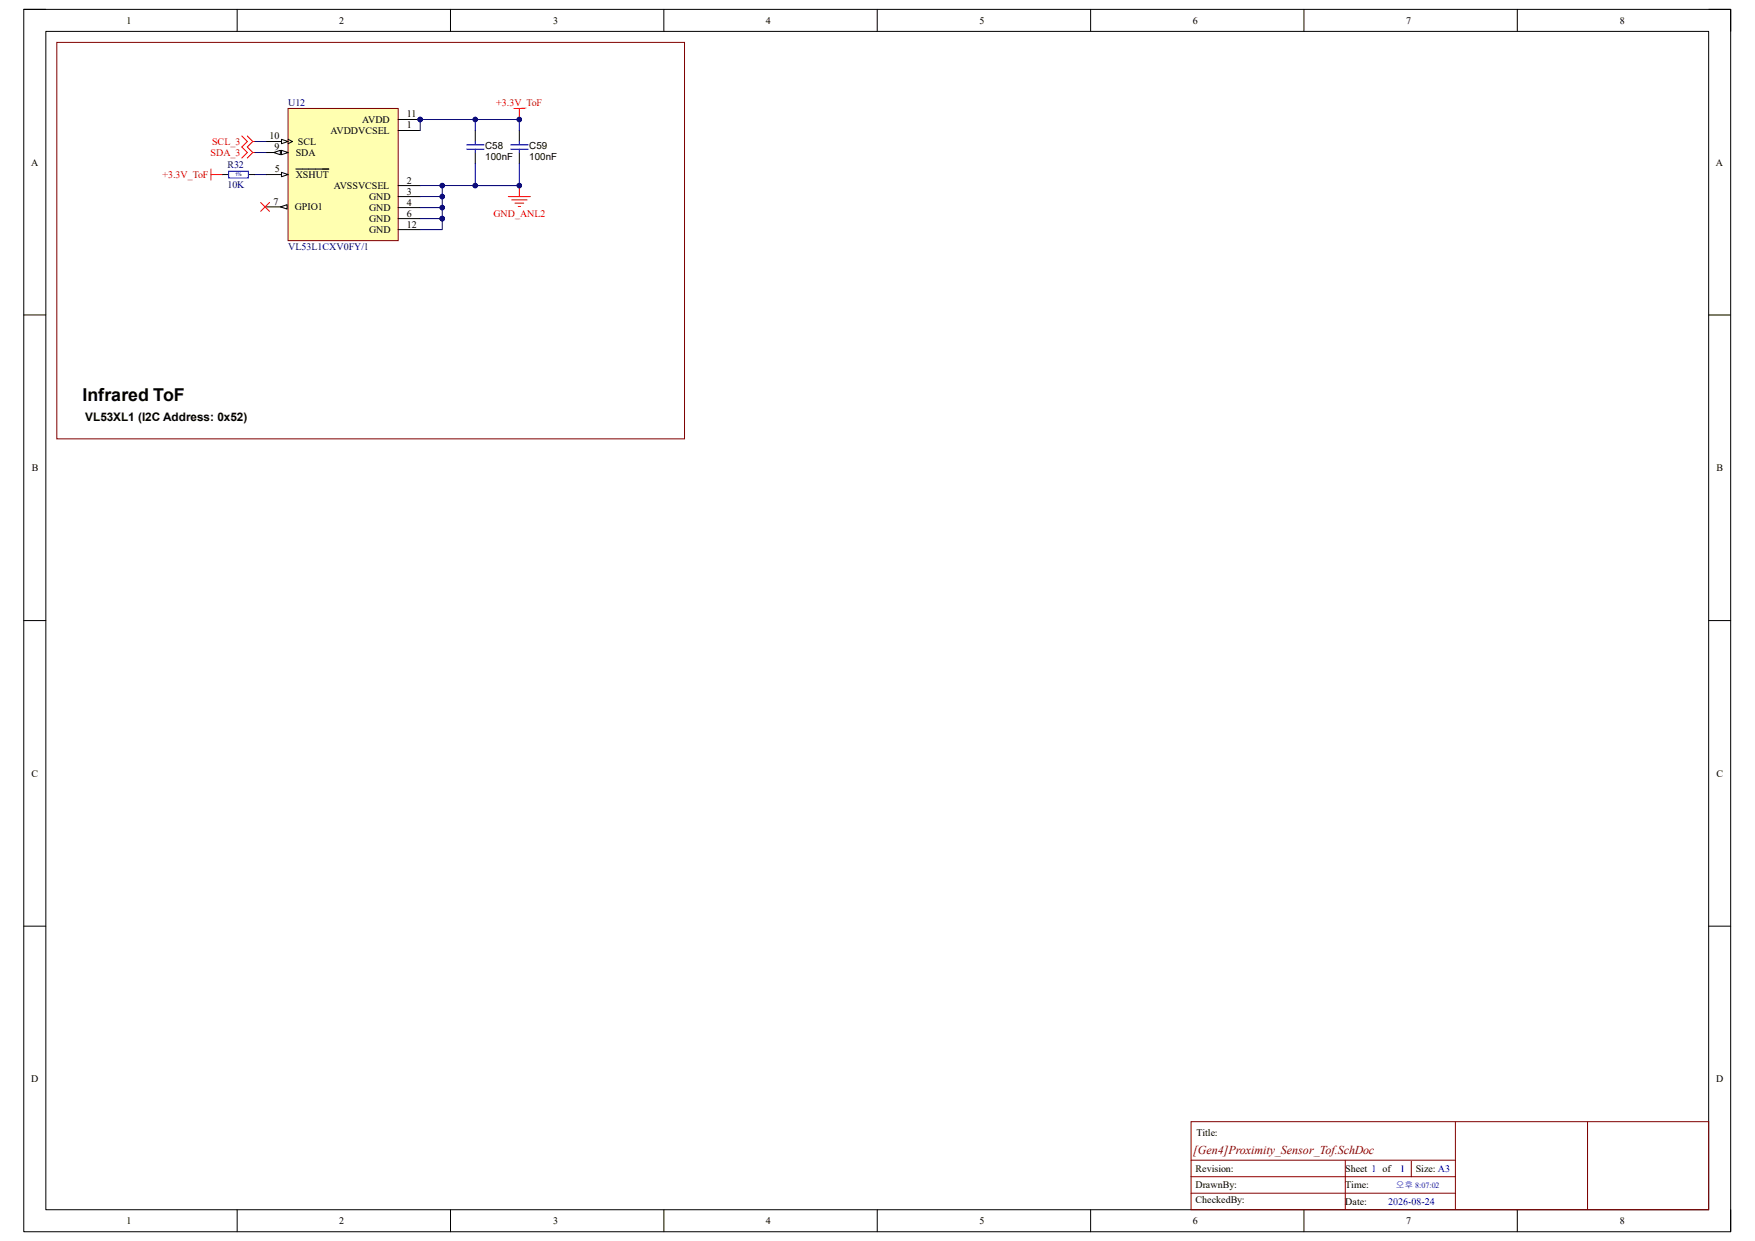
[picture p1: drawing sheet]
<svg xmlns="http://www.w3.org/2000/svg" width="297mm" height="210mm" viewBox="0 0 297 210" stroke-linecap="round" stroke-linejoin="round" font-family="sans-serif">
<path d="M4 1.6h288.9v206.8h-288.9z" fill="none" stroke="#000" stroke-width=".17"/>
<path d="M7.8 5.3h281.4v199.4h-281.4z" fill-rule="evenodd" fill="#fff"/>
<g fill="none" stroke="#000" stroke-width=".17">
<path d="M4 1.6h3.7M7.8 5.3h281.4v199.4h-281.4zM40.1 1.6v3.7M76.2 1.6v3.7M112.3 1.6v3.7M148.5 1.6v3.7M184.6 1.6v3.7M220.7 1.6v3.7M256.8 1.6v3.7M289.2 1.6h3.7v3.7M80.4 22.1v1.8M80.4 25.8v1.9"/>
<path d="M4 53.3h3.7M289.2 53.3h3.7M4 105h3.8M289.2 105h3.7M4 156.7h3.8M289.2 156.7h3.7M40.1 204.7v3.7M76.2 204.7v3.7M112.4 204.7v3.7M148.5 204.7v3.7M184.6 204.7v3.7M220.7 204.7v3.7"/>
<path d="M256.8 204.7v3.7M292.9 204.7v3.7"/>
</g>
<path d="M9.6 7.2h106.2v67.1h-106.2zM201.6 189.8h87.6v14.9h-87.6zM201.6 196.3h44.7M201.6 199.1h44.7M227.7 196.3v8.4M238.8 196.5v2.6M246.3 189.8v14.9M268.7 189.8v14.9M201.6 201.9h44.7" fill="none" stroke="#800000" stroke-width=".17"/>
<path d="M40.9 23l1 .9-1 1 1 .9-1 .9M41.9 23l.9 .9M42.8 23.9l-.9 1 .9 .9M42.8 23.9h.4M42.8 25.8l-.9 .9M42.8 25.8h.4" fill="none" stroke="#f00" stroke-width=".17"/>
<path d="M78.9 25.3h3M78.9 24.5h3M80.4 23.9v.6M80.4 25.3v.5" fill="none" stroke="#00f" stroke-width=".17"/>
<circle cx="71.1" cy="20.2" r=".37" fill="#000080"/>
<circle cx="71.1" cy="20.2" r=".37" fill="none" stroke="#000080" stroke-width=".17"/>
<path d="M48.7 18.4h18.7v22.3h-18.7z" fill-rule="evenodd" fill="#ffffb0"/>
<path d="M48.7 18.4h18.7v22.3h-18.7z" fill="none" stroke="#800000" stroke-width=".17"/>
<path d="M45 23.9h3.7" fill="none" stroke="#000" stroke-width=".17"/>
<path d="M47.6 23.6l1.1 .3-1.1 .4z" fill="#f8fcff"/>
<path d="M45 25.8h3.7M47.6 23.6l1.1 .3-1.1 .4zM48.7 23.6l.8 .3-.8 .4" fill="none" stroke="#000" stroke-width=".17"/>
<path d="M47.6 25.4l1.1 .4-1.1 .4z" fill="#f8fcff"/>
<path d="M47.6 25.4l1.1 .4-1.1 .4z" fill="none" stroke="#000" stroke-width=".17"/>
<path d="M46.3 25.8l1.1-.4v.8z" fill="#f8fcff"/>
<path d="M45 29.5h3.7M46.3 25.8l1.1-.4v.8z" fill="none" stroke="#000" stroke-width=".17"/>
<path d="M47.6 29.2l1.1 .3-1.1 .4z" fill="#f8fcff"/>
<path d="M47.6 29.2l1.1 .3-1.1 .4zM50.1 28.6h5.6M67.4 20.2h3.7" fill="none" stroke="#000" stroke-width=".17"/>
<circle cx="71.1" cy="20.2" r=".37" fill="#000080"/>
<circle cx="71.1" cy="20.2" r=".37" fill="none" stroke="#000080" stroke-width=".17"/>
<path d="M44.9 35h3.7M67.4 22.1h3.7" fill="none" stroke="#000" stroke-width=".17"/>
<path d="M47.5 35l1.1-.4v.8z" fill="#f8fcff"/>
<path d="M47.5 35l1.1-.4v.8zM67.4 31.4h3.7M67.4 33.3h3.7M67.4 35.1h3.7M67.4 37h3.7M67.4 38.9h3.7" fill="none" stroke="#000" stroke-width=".17"/>
<path d="M87 18.4h1.8M87.9 18.4v1.8" fill="none" stroke="#f00" stroke-width=".17"/>
<circle cx="87.9" cy="20.2" r=".37" fill="#000080"/>
<circle cx="87.9" cy="20.2" r=".37" fill="none" stroke="#000080" stroke-width=".17"/>
<path d="M86 33.3h3.8M86.6 33.8h2.6M87.1 34.4h1.5M87.7 34.9h.4M87.9 31.4v1.9" fill="none" stroke="#f00" stroke-width=".17"/>
<circle cx="87.9" cy="31.4" r=".37" fill="#000080"/>
<g fill="none" stroke="#000080" stroke-width=".17">
<path d="M80.4 20.2v1.9"/>
<circle cx="87.9" cy="31.4" r=".37"/>
</g>
<path d="M37.6 29.5h1.1M42 29.5h1.2M87.9 22.1v1.9M87.9 25.8v1.9" fill="none" stroke="#000" stroke-width=".17"/>
<path d="M38.7 29h3.3v1.1h-3.3zM86.4 25.3h3M86.4 24.5h3M87.9 24v.5M87.9 25.3v.5" fill="none" stroke="#00f" stroke-width=".17"/>
<path d="M35.7 28.6v1.9M35.7 29.5h1.9M44.1 34.3l1.5 1.5M45.6 34.3l-1.5 1.5" fill="none" stroke="#f00" stroke-width=".17"/>
<circle cx="80.4" cy="20.2" r=".37" fill="#000080"/>
<g fill="none" stroke="#000080" stroke-width=".17">
<path d="M80.4 27.7v3.7h7.5v-3.7"/>
<circle cx="80.4" cy="20.2" r=".37"/>
</g>
<circle cx="87.9" cy="31.4" r=".37" fill="#000080"/>
<circle cx="87.9" cy="31.4" r=".37" fill="none" stroke="#000080" stroke-width=".17"/>
<circle cx="80.4" cy="31.4" r=".37" fill="#000080"/>
<g fill="none" stroke="#000080" stroke-width=".17">
<path d="M74.8 37v1.9h-3.7"/>
<circle cx="80.4" cy="31.4" r=".37"/>
</g>
<circle cx="74.8" cy="37" r=".37" fill="#000080"/>
<g fill="none" stroke="#000080" stroke-width=".17">
<path d="M43.2 29.5h1.8M71.1 22.1v-1.9h16.8v1.9"/>
<circle cx="74.8" cy="37" r=".37"/>
</g>
<circle cx="71.1" cy="20.2" r=".37" fill="#000080"/>
<circle cx="71.1" cy="20.2" r=".37" fill="none" stroke="#000080" stroke-width=".17"/>
<circle cx="80.4" cy="20.2" r=".37" fill="#000080"/>
<circle cx="80.4" cy="20.2" r=".37" fill="none" stroke="#000080" stroke-width=".17"/>
<circle cx="87.9" cy="20.2" r=".37" fill="#000080"/>
<g fill="none" stroke="#000080" stroke-width=".17">
<path d="M71.1 37h3.7"/>
<circle cx="87.9" cy="20.2" r=".37"/>
</g>
<circle cx="74.8" cy="37" r=".37" fill="#000080"/>
<g fill="none" stroke="#000080" stroke-width=".17">
<path d="M71.1 35.1h3.7v1.9"/>
<circle cx="74.8" cy="37" r=".37"/>
</g>
<circle cx="74.8" cy="35.1" r=".37" fill="#000080"/>
<circle cx="74.8" cy="35.1" r=".37" fill="none" stroke="#000080" stroke-width=".17"/>
<circle cx="74.8" cy="37" r=".37" fill="#000080"/>
<g fill="none" stroke="#000080" stroke-width=".17">
<path d="M71.1 33.3h3.7v1.8"/>
<circle cx="74.8" cy="37" r=".37"/>
</g>
<circle cx="74.8" cy="33.3" r=".37" fill="#000080"/>
<circle cx="74.8" cy="33.3" r=".37" fill="none" stroke="#000080" stroke-width=".17"/>
<circle cx="74.8" cy="35.1" r=".37" fill="#000080"/>
<g fill="none" stroke="#000080" stroke-width=".17">
<path d="M71.1 31.4h9.3"/>
<circle cx="74.8" cy="35.1" r=".37"/>
</g>
<circle cx="74.8" cy="31.4" r=".37" fill="#000080"/>
<circle cx="74.8" cy="31.4" r=".37" fill="none" stroke="#000080" stroke-width=".17"/>
<circle cx="80.4" cy="31.4" r=".37" fill="#000080"/>
<g fill="none" stroke="#000080" stroke-width=".17">
<path d="M74.8 31.4v1.9"/>
<circle cx="80.4" cy="31.4" r=".37"/>
</g>
<circle cx="74.8" cy="33.3" r=".37" fill="#000080"/>
<circle cx="74.8" cy="33.3" r=".37" fill="none" stroke="#000080" stroke-width=".17"/>
<circle cx="74.8" cy="31.4" r=".37" fill="#000080"/>
<g fill="none" stroke="#000080" stroke-width=".17">
<path d="M43.2 23.9h1.8M43.2 25.8h1.8"/>
<circle cx="74.8" cy="31.4" r=".37"/>
</g>
<text font-size="3" x="14" y="67.9">Infrared ToF</text>
<text font-size="2" x="14.4" y="71.2">VL53XL1 (I2C Address: 0x52)</text>
<text font-size="2" fill="#800000" x="201.9" y="195.4">[Gen4]Proximity_Sensor_Tof.SchDoc</text>
<g font-size="1.7">
<text x="21.4" y="4">1</text>
<text x="57.4" y="4">2</text>
<text x="93.6" y="4">3</text>
<text x="129.6" y="4">4</text>
<text x="165.8" y="4">5</text>
<text x="201.8" y="4">6</text>
<text x="238" y="4">7</text>
<text x="274.1" y="4">8</text>
<text x="45.6" y="23.6">10</text>
<text x="55.9" y="22.6">AVDDVCSEL</text>
<text x="61.3" y="20.8">AVDD</text>
<text x="68.9" y="19.9">11</text>
<text x="68.9" y="21.7">1</text>
<text x="5.3" y="28">A</text>
<text x="46.5" y="25.4">9</text>
<text x="46.5" y="29.2">5</text>
<text x="50" y="26.4">SDA</text>
<text x="50.4" y="24.5">SCL</text>
<text x="82.1" y="27.1">100nF</text>
<text x="82.1" y="25.3">C58</text>
<text x="89.6" y="27.1">100nF</text>
<text x="89.6" y="25.3">C59</text>
<text x="290.4" y="28">A</text>
<text x="46.3" y="34.7">7</text>
<text x="49.9" y="35.6">GPIO1</text>
<text x="50" y="30.1">XSHUT</text>
<text x="56.5" y="32">AVSSVCSEL</text>
<text x="62.5" y="33.9">GND</text>
<text x="62.5" y="35.7">GND</text>
<text x="68.9" y="31.1">2</text>
<text x="68.9" y="32.9">3</text>
<text x="68.9" y="34.8">4</text>
<text x="62.5" y="37.6">GND</text>
<text x="62.5" y="39.5">GND</text>
<text x="68.9" y="36.7">6</text>
<text x="68.9" y="38.5">12</text>
<text x="5.4" y="79.8">B</text>
<text x="290.5" y="79.8">B</text>
<text x="5.3" y="131.4">C</text>
<text x="290.5" y="131.4">C</text>
<text x="5.3" y="183.2">D</text>
<text x="290.4" y="183.2">D</text>
<text x="202.5" y="192.3">Title:</text>
<text x="202.3" y="198.4">Revision:</text>
<text x="202.3" y="201">DrawnBy:</text>
<text x="202.3" y="203.6">CheckedBy:</text>
<text x="227.7" y="198.4">Sheet 1 of</text>
<text x="227.7" y="201">Time:</text>
<text x="239.6" y="198.4">Size: A3</text>
<text x="21.4" y="207.2">1</text>
<text x="57.4" y="207.2">2</text>
<text x="93.6" y="207.2">3</text>
<text x="129.6" y="207.2">4</text>
<text x="165.8" y="207.2">5</text>
<text x="201.8" y="207.2">6</text>
<text x="227.7" y="204">Date:</text>
<text x="238" y="207.2">7</text>
<text x="274.1" y="207.2">8</text>
</g>
<g font-size="1.7" fill="#000080">
<text x="48.8" y="18">U12</text>
<text x="38.5" y="28.4">R32</text>
<text x="38.5" y="31.8">10K</text>
<text x="48.8" y="42.2">VL53L1CXV0FY/1</text>
</g>
<g font-size="1.7" fill="#f00">
<text x="83.9" y="18">+3.3V_ToF</text>
<text x="35.6" y="26.4">SDA_3</text>
<text x="35.9" y="24.5">SCL_3</text>
<text x="27.5" y="30.1">+3.3V_ToF</text>
<text x="83.5" y="36.7">GND_ANL2</text>
</g>
<g font-size="1.7" fill="#0000b4">
<text x="237" y="198.4">1</text>
<text x="234.9" y="204">2026-08-24</text>
</g>
<text font-size="1.5" fill="#0000b4" x="236.2" y="201">오후 8:07:02</text>
<text font-size=".8" fill="#000080" x="39.8" y="29.8">1%</text>
</svg>
